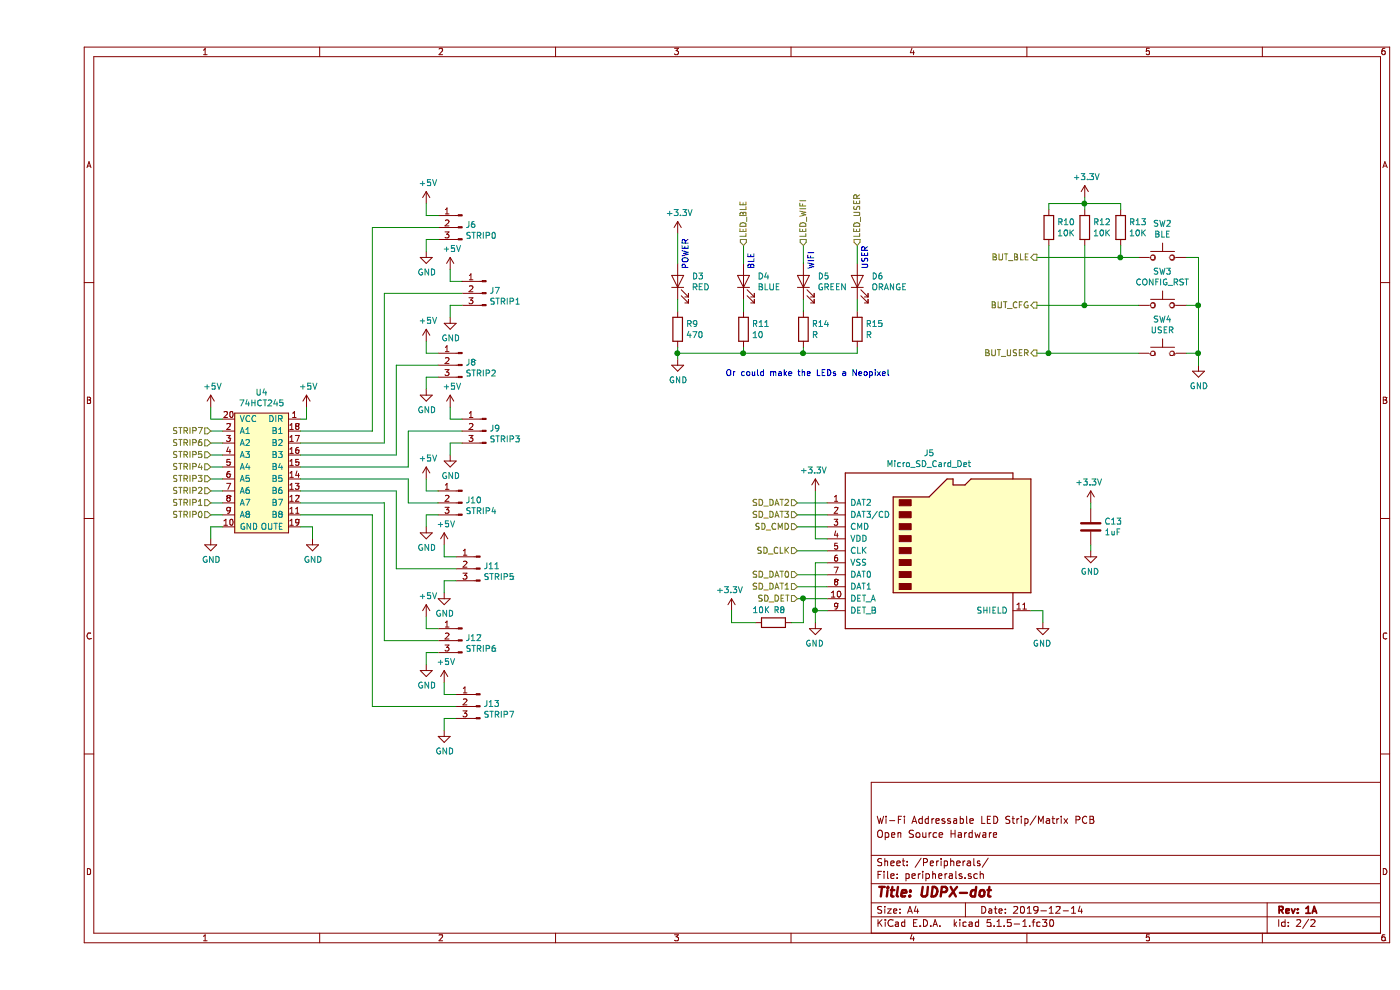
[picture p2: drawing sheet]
EESchema Schematic File Version 4
EELAYER 30 0
EELAYER END
$Descr A4 11693 8268
encoding utf-8
Sheet 2 2
Title "UDPX-dot"
Date "2019-12-14"
Rev "1A"
Comp ""
Comment1 "Open Source Hardware"
Comment2 "Wi-Fi Addressable LED Strip/Matrix PCB"
Comment3 ""
Comment4 ""
$EndDescr
$Comp
L Device:LED D?
U 1 1
P 5350 2350
AR Path="/5E10BB9A" Ref="D?"  Part="1" 
AR Path="/5E0F8861/5E10BB9A" Ref="D3"  Part="1" 
F 0 "D3" V 5389 2232 50  0000 R CNN
F 1 "RED" V 5298 2232 50  0000 R CNN
F 2 "LED_SMD:LED_1206_3216Metric" H 5350 2350 50  0001 C CNN
F 3 "~" H 5350 2350 50  0001 C CNN
	1    5350 2350
	0    -1   -1   0   
$EndComp
$Comp
L Device:LED D?
U 1 1
P 5900 2350
AR Path="/5E10BBA0" Ref="D?"  Part="1" 
AR Path="/5E0F8861/5E10BBA0" Ref="D4"  Part="1" 
F 0 "D4" V 5939 2233 50  0000 R CNN
F 1 "BLUE" V 5848 2233 50  0000 R CNN
F 2 "LED_SMD:LED_1206_3216Metric" H 5900 2350 50  0001 C CNN
F 3 "~" H 5900 2350 50  0001 C CNN
	1    5900 2350
	0    -1   -1   0   
$EndComp
$Comp
L Device:LED D?
U 1 1
P 6400 2350
AR Path="/5E10BBA6" Ref="D?"  Part="1" 
AR Path="/5E0F8861/5E10BBA6" Ref="D5"  Part="1" 
F 0 "D5" V 6439 2232 50  0000 R CNN
F 1 "GREEN" V 6348 2232 50  0000 R CNN
F 2 "LED_SMD:LED_1206_3216Metric" H 6400 2350 50  0001 C CNN
F 3 "~" H 6400 2350 50  0001 C CNN
	1    6400 2350
	0    -1   -1   0   
$EndComp
Text Notes 5450 2250 1    50   ~ 0
POWER
Text Notes 6000 2250 1    50   ~ 0
BLE
Text Notes 6500 2250 1    50   ~ 0
WIFI
$Comp
L Device:LED D?
U 1 1
P 6850 2350
AR Path="/5E10BBAF" Ref="D?"  Part="1" 
AR Path="/5E0F8861/5E10BBAF" Ref="D6"  Part="1" 
F 0 "D6" V 6889 2232 50  0000 R CNN
F 1 "ORANGE" V 6798 2232 50  0000 R CNN
F 2 "LED_SMD:LED_1206_3216Metric" H 6850 2350 50  0001 C CNN
F 3 "~" H 6850 2350 50  0001 C CNN
	1    6850 2350
	0    -1   -1   0   
$EndComp
Text Notes 6950 2250 1    50   ~ 0
USER
$Comp
L Device:R R?
U 1 1
P 6850 2750
AR Path="/5E10BBB6" Ref="R?"  Part="1" 
AR Path="/5E0F8861/5E10BBB6" Ref="R15"  Part="1" 
F 0 "R15" H 6920 2796 50  0000 L CNN
F 1 "R" H 6920 2705 50  0000 L CNN
F 2 "Resistor_SMD:R_0805_2012Metric" V 6780 2750 50  0001 C CNN
F 3 "~" H 6850 2750 50  0001 C CNN
	1    6850 2750
	1    0    0    -1  
$EndComp
$Comp
L Device:R R?
U 1 1
P 6400 2750
AR Path="/5E10BBBC" Ref="R?"  Part="1" 
AR Path="/5E0F8861/5E10BBBC" Ref="R14"  Part="1" 
F 0 "R14" H 6470 2796 50  0000 L CNN
F 1 "R" H 6470 2705 50  0000 L CNN
F 2 "Resistor_SMD:R_0805_2012Metric" V 6330 2750 50  0001 C CNN
F 3 "~" H 6400 2750 50  0001 C CNN
	1    6400 2750
	1    0    0    -1  
$EndComp
$Comp
L Device:R R?
U 1 1
P 5900 2750
AR Path="/5E10BBC2" Ref="R?"  Part="1" 
AR Path="/5E0F8861/5E10BBC2" Ref="R11"  Part="1" 
F 0 "R11" H 5970 2796 50  0000 L CNN
F 1 "10" H 5970 2705 50  0000 L CNN
F 2 "Resistor_SMD:R_0805_2012Metric" V 5830 2750 50  0001 C CNN
F 3 "~" H 5900 2750 50  0001 C CNN
	1    5900 2750
	1    0    0    -1  
$EndComp
$Comp
L Device:R R?
U 1 1
P 5350 2750
AR Path="/5E10BBC8" Ref="R?"  Part="1" 
AR Path="/5E0F8861/5E10BBC8" Ref="R9"  Part="1" 
F 0 "R9" H 5420 2796 50  0000 L CNN
F 1 "470" H 5420 2705 50  0000 L CNN
F 2 "Resistor_SMD:R_0805_2012Metric" V 5280 2750 50  0001 C CNN
F 3 "~" H 5350 2750 50  0001 C CNN
	1    5350 2750
	1    0    0    -1  
$EndComp
Wire Wire Line
	6850 2600 6850 2500
Wire Wire Line
	6400 2600 6400 2500
Wire Wire Line
	5900 2500 5900 2600
Wire Wire Line
	5350 2600 5350 2500
Wire Wire Line
	5350 2900 5350 2950
Wire Wire Line
	5350 2950 5900 2950
Wire Wire Line
	6850 2950 6850 2900
Connection ~ 5350 2950
Wire Wire Line
	5350 2950 5350 3000
Wire Wire Line
	6400 2900 6400 2950
Connection ~ 6400 2950
Wire Wire Line
	6400 2950 6850 2950
Wire Wire Line
	5900 2900 5900 2950
Connection ~ 5900 2950
Wire Wire Line
	5900 2950 6400 2950
$Comp
L power:GND #PWR?
U 1 1
P 5350 3000
AR Path="/5E10BBDD" Ref="#PWR?"  Part="1" 
AR Path="/5E0F8861/5E10BBDD" Ref="#PWR0132"  Part="1" 
F 0 "#PWR0132" H 5350 2750 50  0001 C CNN
F 1 "GND" H 5355 2827 50  0000 C CNN
F 2 "" H 5350 3000 50  0001 C CNN
F 3 "" H 5350 3000 50  0001 C CNN
	1    5350 3000
	1    0    0    -1  
$EndComp
$Comp
L power:+3.3V #PWR?
U 1 1
P 5350 1950
AR Path="/5E10BBE3" Ref="#PWR?"  Part="1" 
AR Path="/5E0F8861/5E10BBE3" Ref="#PWR0133"  Part="1" 
F 0 "#PWR0133" H 5350 1800 50  0001 C CNN
F 1 "+3.3V" H 5365 2123 50  0000 C CNN
F 2 "" H 5350 1950 50  0001 C CNN
F 3 "" H 5350 1950 50  0001 C CNN
	1    5350 1950
	1    0    0    -1  
$EndComp
Wire Wire Line
	5350 1950 5350 2200
Wire Wire Line
	5900 2050 5900 2200
Wire Wire Line
	6400 2050 6400 2200
Wire Wire Line
	6850 2050 6850 2200
$Comp
L Connector:Conn_01x03_Male J?
U 1 1
P 3550 1900
AR Path="/5E112CF6" Ref="J?"  Part="1" 
AR Path="/5E0F8861/5E112CF6" Ref="J6"  Part="1" 
F 0 "J6" H 3522 1924 50  0000 R CNN
F 1 "STRIP0" H 3522 1833 50  0000 R CNN
F 2 "Connector_PinHeader_2.54mm:PinHeader_1x03_P2.54mm_Vertical" H 3550 1900 50  0001 C CNN
F 3 "~" H 3550 1900 50  0001 C CNN
	1    3550 1900
	-1   0    0    -1  
$EndComp
$Comp
L power:+5V #PWR?
U 1 1
P 3250 1700
AR Path="/5E112CFC" Ref="#PWR?"  Part="1" 
AR Path="/5E0F8861/5E112CFC" Ref="#PWR0134"  Part="1" 
F 0 "#PWR0134" H 3250 1550 50  0001 C CNN
F 1 "+5V" H 3265 1873 50  0000 C CNN
F 2 "" H 3250 1700 50  0001 C CNN
F 3 "" H 3250 1700 50  0001 C CNN
	1    3250 1700
	1    0    0    -1  
$EndComp
Wire Wire Line
	3250 1700 3250 1800
Wire Wire Line
	3250 1800 3350 1800
Wire Wire Line
	3350 2000 3250 2000
Wire Wire Line
	3250 2000 3250 2100
$Comp
L power:GND #PWR?
U 1 1
P 3250 2100
AR Path="/5E112D06" Ref="#PWR?"  Part="1" 
AR Path="/5E0F8861/5E112D06" Ref="#PWR0135"  Part="1" 
F 0 "#PWR0135" H 3250 1850 50  0001 C CNN
F 1 "GND" H 3255 1927 50  0000 C CNN
F 2 "" H 3250 2100 50  0001 C CNN
F 3 "" H 3250 2100 50  0001 C CNN
	1    3250 2100
	1    0    0    -1  
$EndComp
$Comp
L Connector:Conn_01x03_Male J?
U 1 1
P 3750 2450
AR Path="/5E112D0E" Ref="J?"  Part="1" 
AR Path="/5E0F8861/5E112D0E" Ref="J7"  Part="1" 
F 0 "J7" H 3722 2474 50  0000 R CNN
F 1 "STRIP1" H 3722 2383 50  0000 R CNN
F 2 "Connector_PinHeader_2.54mm:PinHeader_1x03_P2.54mm_Vertical" H 3750 2450 50  0001 C CNN
F 3 "~" H 3750 2450 50  0001 C CNN
	1    3750 2450
	-1   0    0    -1  
$EndComp
$Comp
L power:+5V #PWR?
U 1 1
P 3450 2250
AR Path="/5E112D14" Ref="#PWR?"  Part="1" 
AR Path="/5E0F8861/5E112D14" Ref="#PWR0136"  Part="1" 
F 0 "#PWR0136" H 3450 2100 50  0001 C CNN
F 1 "+5V" H 3465 2423 50  0000 C CNN
F 2 "" H 3450 2250 50  0001 C CNN
F 3 "" H 3450 2250 50  0001 C CNN
	1    3450 2250
	1    0    0    -1  
$EndComp
Wire Wire Line
	3450 2250 3450 2350
Wire Wire Line
	3450 2350 3550 2350
Wire Wire Line
	3550 2550 3450 2550
Wire Wire Line
	3450 2550 3450 2650
$Comp
L power:GND #PWR?
U 1 1
P 3450 2650
AR Path="/5E112D1E" Ref="#PWR?"  Part="1" 
AR Path="/5E0F8861/5E112D1E" Ref="#PWR0137"  Part="1" 
F 0 "#PWR0137" H 3450 2400 50  0001 C CNN
F 1 "GND" H 3455 2477 50  0000 C CNN
F 2 "" H 3450 2650 50  0001 C CNN
F 3 "" H 3450 2650 50  0001 C CNN
	1    3450 2650
	1    0    0    -1  
$EndComp
$Comp
L Connector:Micro_SD_Card_Det J?
U 1 1
P 7500 4600
AR Path="/5E1220B4" Ref="J?"  Part="1" 
AR Path="/5E0F8861/5E1220B4" Ref="J5"  Part="1" 
F 0 "J5" H 7450 5417 50  0000 C CNN
F 1 "Micro_SD_Card_Det" H 7450 5326 50  0000 C CNN
F 2 "Connector_Card:microSD_HC_Hirose_DM3BT-DSF-PEJS" H 9550 5300 50  0001 C CNN
F 3 "https://www.hirose.com/product/en/download_file/key_name/DM3/category/Catalog/doc_file_id/49662/?file_category_id=4&item_id=195&is_series=1" H 7500 4700 50  0001 C CNN
	1    7500 4600
	1    0    0    -1  
$EndComp
Wire Wire Line
	6600 4500 6500 4500
Wire Wire Line
	6500 4500 6500 4100
$Comp
L power:+3.3V #PWR?
U 1 1
P 6500 4100
AR Path="/5E1220C2" Ref="#PWR?"  Part="1" 
AR Path="/5E0F8861/5E1220C2" Ref="#PWR0140"  Part="1" 
F 0 "#PWR0140" H 6500 3950 50  0001 C CNN
F 1 "+3.3V" H 6515 4273 50  0000 C CNN
F 2 "" H 6500 4100 50  0001 C CNN
F 3 "" H 6500 4100 50  0001 C CNN
	1    6500 4100
	-1   0    0    -1  
$EndComp
Wire Wire Line
	6600 4700 6500 4700
Wire Wire Line
	6500 4700 6500 5100
$Comp
L power:GND #PWR?
U 1 1
P 6500 5200
AR Path="/5E1220CA" Ref="#PWR?"  Part="1" 
AR Path="/5E0F8861/5E1220CA" Ref="#PWR0141"  Part="1" 
F 0 "#PWR0141" H 6500 4950 50  0001 C CNN
F 1 "GND" H 6505 5027 50  0000 C CNN
F 2 "" H 6500 5200 50  0001 C CNN
F 3 "" H 6500 5200 50  0001 C CNN
	1    6500 5200
	-1   0    0    -1  
$EndComp
Wire Wire Line
	6600 5000 6400 5000
Wire Wire Line
	6600 5100 6500 5100
Connection ~ 6500 5100
Wire Wire Line
	6500 5100 6500 5200
Text HLabel 5900 2050 1    50   Input ~ 0
LED_BLE
Text HLabel 6400 2050 1    50   Input ~ 0
LED_WIFI
Text HLabel 6850 2050 1    50   Input ~ 0
LED_USER
Text HLabel 1450 4300 0    50   Input ~ 0
STRIP0
Text HLabel 1450 4200 0    50   Input ~ 0
STRIP1
Text HLabel 1450 4100 0    50   Input ~ 0
STRIP2
Text HLabel 6350 4200 0    50   Input ~ 0
SD_DAT2
Text HLabel 6350 4300 0    50   Input ~ 0
SD_DAT3
Text HLabel 6350 4400 0    50   Input ~ 0
SD_CMD
Text HLabel 6350 4600 0    50   Input ~ 0
SD_CLK
Text HLabel 6350 4800 0    50   Input ~ 0
SD_DAT0
Text HLabel 6350 4900 0    50   Input ~ 0
SD_DAT1
Text HLabel 6350 5000 0    50   Input ~ 0
SD_DET
$Comp
L power:GND #PWR?
U 1 1
P 8400 5200
AR Path="/5E13A012" Ref="#PWR?"  Part="1" 
AR Path="/5E0F8861/5E13A012" Ref="#PWR0142"  Part="1" 
F 0 "#PWR0142" H 8400 4950 50  0001 C CNN
F 1 "GND" H 8405 5027 50  0000 C CNN
F 2 "" H 8400 5200 50  0001 C CNN
F 3 "" H 8400 5200 50  0001 C CNN
	1    8400 5200
	-1   0    0    -1  
$EndComp
Wire Wire Line
	8400 5200 8400 5100
Wire Wire Line
	8400 5100 8300 5100
Wire Wire Line
	6350 4900 6600 4900
Wire Wire Line
	6600 4800 6350 4800
Wire Wire Line
	6600 4600 6350 4600
Wire Wire Line
	6350 4400 6600 4400
Wire Wire Line
	6600 4300 6350 4300
Wire Wire Line
	6350 4200 6600 4200
$Comp
L Device:R R8
U 1 1
P 6150 5200
F 0 "R8" V 6250 5150 50  0000 C CNN
F 1 "10K" V 6250 5300 50  0000 C CNN
F 2 "Resistor_SMD:R_0805_2012Metric" V 6080 5200 50  0001 C CNN
F 3 "~" H 6150 5200 50  0001 C CNN
	1    6150 5200
	0    -1   -1   0   
$EndComp
Wire Wire Line
	6300 5200 6400 5200
Wire Wire Line
	6400 5200 6400 5000
Connection ~ 6400 5000
Wire Wire Line
	6400 5000 6350 5000
Wire Wire Line
	6000 5200 5800 5200
Wire Wire Line
	5800 5200 5800 5100
$Comp
L power:+3.3V #PWR?
U 1 1
P 5800 5100
AR Path="/5E146D48" Ref="#PWR?"  Part="1" 
AR Path="/5E0F8861/5E146D48" Ref="#PWR0143"  Part="1" 
F 0 "#PWR0143" H 5800 4950 50  0001 C CNN
F 1 "+3.3V" H 5815 5273 50  0000 C CNN
F 2 "" H 5800 5100 50  0001 C CNN
F 3 "" H 5800 5100 50  0001 C CNN
	1    5800 5100
	-1   0    0    -1  
$EndComp
$Comp
L Switch:SW_Push SW2
U 1 1
P 9400 2150
F 0 "SW2" H 9400 2435 50  0000 C CNN
F 1 "BLE" H 9400 2344 50  0000 C CNN
F 2 "Button_Switch_SMD:SW_Push_1P1T_NO_CK_KMR2" H 9400 2350 50  0001 C CNN
F 3 "~" H 9400 2350 50  0001 C CNN
	1    9400 2150
	1    0    0    -1  
$EndComp
$Comp
L Switch:SW_Push SW3
U 1 1
P 9400 2550
F 0 "SW3" H 9400 2835 50  0000 C CNN
F 1 "CONFIG_RST" H 9400 2744 50  0000 C CNN
F 2 "Button_Switch_SMD:SW_Push_1P1T_NO_CK_KMR2" H 9400 2750 50  0001 C CNN
F 3 "~" H 9400 2750 50  0001 C CNN
	1    9400 2550
	1    0    0    -1  
$EndComp
Text Notes 5750 3150 0    50   ~ 0
Or could make the LEDs a Neopixel
$Comp
L Switch:SW_Push SW4
U 1 1
P 9400 2950
F 0 "SW4" H 9400 3235 50  0000 C CNN
F 1 "USER" H 9400 3144 50  0000 C CNN
F 2 "Button_Switch_SMD:SW_Push_1P1T_NO_CK_KMR2" H 9400 3150 50  0001 C CNN
F 3 "~" H 9400 3150 50  0001 C CNN
	1    9400 2950
	1    0    0    -1  
$EndComp
Wire Wire Line
	9600 2150 9700 2150
Wire Wire Line
	9700 2150 9700 2550
Wire Wire Line
	9600 2550 9700 2550
Connection ~ 9700 2550
Wire Wire Line
	9700 2550 9700 2950
Wire Wire Line
	9600 2950 9700 2950
Connection ~ 9700 2950
Wire Wire Line
	9700 2950 9700 3050
$Comp
L power:GND #PWR?
U 1 1
P 9700 3050
AR Path="/5E4D88B0" Ref="#PWR?"  Part="1" 
AR Path="/5E0F8861/5E4D88B0" Ref="#PWR0144"  Part="1" 
F 0 "#PWR0144" H 9700 2800 50  0001 C CNN
F 1 "GND" H 9705 2877 50  0000 C CNN
F 2 "" H 9700 3050 50  0001 C CNN
F 3 "" H 9700 3050 50  0001 C CNN
	1    9700 3050
	1    0    0    -1  
$EndComp
Wire Wire Line
	8750 2550 8750 2050
Wire Wire Line
	8750 2550 9200 2550
Wire Wire Line
	8450 2950 8450 2050
Wire Wire Line
	8450 2950 9200 2950
Wire Wire Line
	8750 2550 8350 2550
Connection ~ 8750 2550
Wire Wire Line
	8350 2950 8450 2950
Connection ~ 8450 2950
Text HLabel 8350 2150 0    50   Output ~ 0
BUT_BLE
Text HLabel 8350 2550 0    50   Output ~ 0
BUT_CFG
Text HLabel 8350 2950 0    50   Output ~ 0
BUT_USER
$Comp
L power:+3.3V #PWR?
U 1 1
P 8750 1650
AR Path="/5E4EEAD2" Ref="#PWR?"  Part="1" 
AR Path="/5E0F8861/5E4EEAD2" Ref="#PWR0145"  Part="1" 
F 0 "#PWR0145" H 8750 1500 50  0001 C CNN
F 1 "+3.3V" H 8765 1823 50  0000 C CNN
F 2 "" H 8750 1650 50  0001 C CNN
F 3 "" H 8750 1650 50  0001 C CNN
	1    8750 1650
	1    0    0    -1  
$EndComp
Wire Wire Line
	8750 1650 8750 1700
Connection ~ 8750 1700
Wire Wire Line
	8750 1700 8750 1750
Wire Wire Line
	8750 1700 8450 1700
Wire Wire Line
	8450 1700 8450 1750
Connection ~ 9050 2150
Wire Wire Line
	9050 2150 8350 2150
Wire Wire Line
	9050 2150 9200 2150
Wire Wire Line
	9050 1700 8750 1700
Wire Wire Line
	9050 2150 9050 2050
Wire Wire Line
	9050 1750 9050 1700
$Comp
L Device:R R?
U 1 1
P 9050 1900
AR Path="/5E4D9E0D" Ref="R?"  Part="1" 
AR Path="/5E0F8861/5E4D9E0D" Ref="R13"  Part="1" 
F 0 "R13" H 9120 1946 50  0000 L CNN
F 1 "10K" H 9120 1855 50  0000 L CNN
F 2 "Resistor_SMD:R_0805_2012Metric" V 8980 1900 50  0001 C CNN
F 3 "~" H 9050 1900 50  0001 C CNN
	1    9050 1900
	1    0    0    -1  
$EndComp
$Comp
L Device:R R?
U 1 1
P 8750 1900
AR Path="/5E4DAD06" Ref="R?"  Part="1" 
AR Path="/5E0F8861/5E4DAD06" Ref="R12"  Part="1" 
F 0 "R12" H 8820 1946 50  0000 L CNN
F 1 "10K" H 8820 1855 50  0000 L CNN
F 2 "Resistor_SMD:R_0805_2012Metric" V 8680 1900 50  0001 C CNN
F 3 "~" H 8750 1900 50  0001 C CNN
	1    8750 1900
	1    0    0    -1  
$EndComp
$Comp
L Device:R R?
U 1 1
P 8450 1900
AR Path="/5E4DAFC4" Ref="R?"  Part="1" 
AR Path="/5E0F8861/5E4DAFC4" Ref="R10"  Part="1" 
F 0 "R10" H 8520 1946 50  0000 L CNN
F 1 "10K" H 8520 1855 50  0000 L CNN
F 2 "Resistor_SMD:R_0805_2012Metric" V 8380 1900 50  0001 C CNN
F 3 "~" H 8450 1900 50  0001 C CNN
	1    8450 1900
	1    0    0    -1  
$EndComp
$Comp
L Connector:Conn_01x03_Male J?
U 1 1
P 3750 3600
AR Path="/5E739640" Ref="J?"  Part="1" 
AR Path="/5E0F8861/5E739640" Ref="J9"  Part="1" 
F 0 "J9" H 3722 3624 50  0000 R CNN
F 1 "STRIP3" H 3722 3533 50  0000 R CNN
F 2 "Connector_PinHeader_2.54mm:PinHeader_1x03_P2.54mm_Vertical" H 3750 3600 50  0001 C CNN
F 3 "~" H 3750 3600 50  0001 C CNN
	1    3750 3600
	-1   0    0    -1  
$EndComp
$Comp
L power:+5V #PWR?
U 1 1
P 3450 3400
AR Path="/5E739646" Ref="#PWR?"  Part="1" 
AR Path="/5E0F8861/5E739646" Ref="#PWR0146"  Part="1" 
F 0 "#PWR0146" H 3450 3250 50  0001 C CNN
F 1 "+5V" H 3465 3573 50  0000 C CNN
F 2 "" H 3450 3400 50  0001 C CNN
F 3 "" H 3450 3400 50  0001 C CNN
	1    3450 3400
	1    0    0    -1  
$EndComp
Wire Wire Line
	3450 3400 3450 3500
Wire Wire Line
	3450 3500 3550 3500
Wire Wire Line
	3550 3700 3450 3700
Wire Wire Line
	3450 3700 3450 3800
$Comp
L power:GND #PWR?
U 1 1
P 3450 3800
AR Path="/5E739650" Ref="#PWR?"  Part="1" 
AR Path="/5E0F8861/5E739650" Ref="#PWR0147"  Part="1" 
F 0 "#PWR0147" H 3450 3550 50  0001 C CNN
F 1 "GND" H 3455 3627 50  0000 C CNN
F 2 "" H 3450 3800 50  0001 C CNN
F 3 "" H 3450 3800 50  0001 C CNN
	1    3450 3800
	1    0    0    -1  
$EndComp
Text HLabel 1450 4000 0    50   Input ~ 0
STRIP3
Wire Wire Line
	1550 4300 1450 4300
Wire Wire Line
	1450 4200 1550 4200
Wire Wire Line
	1450 4100 1550 4100
Wire Wire Line
	1550 4000 1450 4000
$Comp
L Connector:Conn_01x03_Male J?
U 1 1
P 3550 4200
AR Path="/5E14211B" Ref="J?"  Part="1" 
AR Path="/5E0F8861/5E14211B" Ref="J10"  Part="1" 
F 0 "J10" H 3522 4224 50  0000 R CNN
F 1 "STRIP4" H 3522 4133 50  0000 R CNN
F 2 "Connector_PinHeader_2.54mm:PinHeader_1x03_P2.54mm_Vertical" H 3550 4200 50  0001 C CNN
F 3 "~" H 3550 4200 50  0001 C CNN
	1    3550 4200
	-1   0    0    -1  
$EndComp
$Comp
L power:+5V #PWR?
U 1 1
P 3250 4000
AR Path="/5E142121" Ref="#PWR?"  Part="1" 
AR Path="/5E0F8861/5E142121" Ref="#PWR0151"  Part="1" 
F 0 "#PWR0151" H 3250 3850 50  0001 C CNN
F 1 "+5V" H 3265 4173 50  0000 C CNN
F 2 "" H 3250 4000 50  0001 C CNN
F 3 "" H 3250 4000 50  0001 C CNN
	1    3250 4000
	1    0    0    -1  
$EndComp
Wire Wire Line
	3250 4000 3250 4100
Wire Wire Line
	3250 4100 3350 4100
Wire Wire Line
	3350 4300 3250 4300
Wire Wire Line
	3250 4300 3250 4400
$Comp
L Connector:Conn_01x03_Male J?
U 1 1
P 3700 4750
AR Path="/5E142131" Ref="J?"  Part="1" 
AR Path="/5E0F8861/5E142131" Ref="J11"  Part="1" 
F 0 "J11" H 3672 4774 50  0000 R CNN
F 1 "STRIP5" H 3672 4683 50  0000 R CNN
F 2 "Connector_PinHeader_2.54mm:PinHeader_1x03_P2.54mm_Vertical" H 3700 4750 50  0001 C CNN
F 3 "~" H 3700 4750 50  0001 C CNN
	1    3700 4750
	-1   0    0    -1  
$EndComp
$Comp
L power:+5V #PWR?
U 1 1
P 3400 4550
AR Path="/5E142137" Ref="#PWR?"  Part="1" 
AR Path="/5E0F8861/5E142137" Ref="#PWR0153"  Part="1" 
F 0 "#PWR0153" H 3400 4400 50  0001 C CNN
F 1 "+5V" H 3415 4723 50  0000 C CNN
F 2 "" H 3400 4550 50  0001 C CNN
F 3 "" H 3400 4550 50  0001 C CNN
	1    3400 4550
	1    0    0    -1  
$EndComp
Wire Wire Line
	3400 4550 3400 4650
Wire Wire Line
	3400 4650 3500 4650
Wire Wire Line
	3500 4850 3400 4850
Wire Wire Line
	3400 4850 3400 4950
$Comp
L power:GND #PWR?
U 1 1
P 3400 4950
AR Path="/5E142141" Ref="#PWR?"  Part="1" 
AR Path="/5E0F8861/5E142141" Ref="#PWR0154"  Part="1" 
F 0 "#PWR0154" H 3400 4700 50  0001 C CNN
F 1 "GND" H 3405 4777 50  0000 C CNN
F 2 "" H 3400 4950 50  0001 C CNN
F 3 "" H 3400 4950 50  0001 C CNN
	1    3400 4950
	1    0    0    -1  
$EndComp
Text HLabel 1450 3900 0    50   Input ~ 0
STRIP4
Text HLabel 1450 3800 0    50   Input ~ 0
STRIP5
Text HLabel 1450 3700 0    50   Input ~ 0
STRIP6
Text HLabel 1450 3600 0    50   Input ~ 0
STRIP7
Wire Wire Line
	1550 3900 1450 3900
Wire Wire Line
	1450 3800 1550 3800
Wire Wire Line
	1450 3700 1550 3700
Wire Wire Line
	1550 3600 1450 3600
$Comp
L Device:C C?
U 1 1
P 8800 4400
AR Path="/5E48D096" Ref="C?"  Part="1" 
AR Path="/5E0F8861/5E48D096" Ref="C13"  Part="1" 
F 0 "C13" H 8915 4446 50  0000 L CNN
F 1 "1uF" H 8915 4355 50  0000 L CNN
F 2 "Capacitor_SMD:C_0805_2012Metric" H 8838 4250 50  0001 C CNN
F 3 "~" H 8800 4400 50  0001 C CNN
	1    8800 4400
	1    0    0    -1  
$EndComp
$Comp
L power:GND #PWR?
U 1 1
P 8800 4600
AR Path="/5E492310" Ref="#PWR?"  Part="1" 
AR Path="/5E0F8861/5E492310" Ref="#PWR0130"  Part="1" 
F 0 "#PWR0130" H 8800 4350 50  0001 C CNN
F 1 "GND" H 8805 4427 50  0000 C CNN
F 2 "" H 8800 4600 50  0001 C CNN
F 3 "" H 8800 4600 50  0001 C CNN
	1    8800 4600
	-1   0    0    -1  
$EndComp
Wire Wire Line
	8800 4600 8800 4550
Wire Wire Line
	8800 4250 8800 4200
$Comp
L power:+3.3V #PWR?
U 1 1
P 8800 4200
AR Path="/5E49D52B" Ref="#PWR?"  Part="1" 
AR Path="/5E0F8861/5E49D52B" Ref="#PWR0131"  Part="1" 
F 0 "#PWR0131" H 8800 4050 50  0001 C CNN
F 1 "+3.3V" H 8815 4373 50  0000 C CNN
F 2 "" H 8800 4200 50  0001 C CNN
F 3 "" H 8800 4200 50  0001 C CNN
	1    8800 4200
	-1   0    0    -1  
$EndComp
$Comp
L dot:74HCT245 U4
U 1 1
P 1800 4350
F 0 "U4" H 1875 5425 50  0000 C CNN
F 1 "74HCT245" H 1875 5334 50  0000 C CNN
F 2 "Package_SO:TSSOP-20_4.4x6.5mm_P0.65mm" H 1800 4350 50  0001 C CNN
F 3 "" H 1800 4350 50  0001 C CNN
	1    1800 4350
	1    0    0    -1  
$EndComp
$Comp
L power:GND #PWR?
U 1 1
P 3250 3250
AR Path="/5E112D36" Ref="#PWR?"  Part="1" 
AR Path="/5E0F8861/5E112D36" Ref="#PWR0139"  Part="1" 
F 0 "#PWR0139" H 3250 3000 50  0001 C CNN
F 1 "GND" H 3255 3077 50  0000 C CNN
F 2 "" H 3250 3250 50  0001 C CNN
F 3 "" H 3250 3250 50  0001 C CNN
	1    3250 3250
	1    0    0    -1  
$EndComp
Wire Wire Line
	3250 3150 3250 3250
Wire Wire Line
	3350 3150 3250 3150
Wire Wire Line
	3250 2950 3350 2950
Wire Wire Line
	3250 2850 3250 2950
$Comp
L power:+5V #PWR?
U 1 1
P 3250 2850
AR Path="/5E112D2C" Ref="#PWR?"  Part="1" 
AR Path="/5E0F8861/5E112D2C" Ref="#PWR0138"  Part="1" 
F 0 "#PWR0138" H 3250 2700 50  0001 C CNN
F 1 "+5V" H 3265 3023 50  0000 C CNN
F 2 "" H 3250 2850 50  0001 C CNN
F 3 "" H 3250 2850 50  0001 C CNN
	1    3250 2850
	1    0    0    -1  
$EndComp
$Comp
L Connector:Conn_01x03_Male J?
U 1 1
P 3550 3050
AR Path="/5E112D26" Ref="J?"  Part="1" 
AR Path="/5E0F8861/5E112D26" Ref="J8"  Part="1" 
F 0 "J8" H 3522 3074 50  0000 R CNN
F 1 "STRIP2" H 3522 2983 50  0000 R CNN
F 2 "Connector_PinHeader_2.54mm:PinHeader_1x03_P2.54mm_Vertical" H 3550 3050 50  0001 C CNN
F 3 "~" H 3550 3050 50  0001 C CNN
	1    3550 3050
	-1   0    0    -1  
$EndComp
$Comp
L power:GND #PWR?
U 1 1
P 3400 6100
AR Path="/5E142170" Ref="#PWR?"  Part="1" 
AR Path="/5E0F8861/5E142170" Ref="#PWR0158"  Part="1" 
F 0 "#PWR0158" H 3400 5850 50  0001 C CNN
F 1 "GND" H 3405 5927 50  0000 C CNN
F 2 "" H 3400 6100 50  0001 C CNN
F 3 "" H 3400 6100 50  0001 C CNN
	1    3400 6100
	1    0    0    -1  
$EndComp
Wire Wire Line
	3400 6000 3400 6100
Wire Wire Line
	3500 6000 3400 6000
Wire Wire Line
	3400 5800 3500 5800
Wire Wire Line
	3400 5700 3400 5800
$Comp
L power:+5V #PWR?
U 1 1
P 3400 5700
AR Path="/5E142166" Ref="#PWR?"  Part="1" 
AR Path="/5E0F8861/5E142166" Ref="#PWR0157"  Part="1" 
F 0 "#PWR0157" H 3400 5550 50  0001 C CNN
F 1 "+5V" H 3415 5873 50  0000 C CNN
F 2 "" H 3400 5700 50  0001 C CNN
F 3 "" H 3400 5700 50  0001 C CNN
	1    3400 5700
	1    0    0    -1  
$EndComp
$Comp
L Connector:Conn_01x03_Male J?
U 1 1
P 3700 5900
AR Path="/5E142160" Ref="J?"  Part="1" 
AR Path="/5E0F8861/5E142160" Ref="J13"  Part="1" 
F 0 "J13" H 3672 5924 50  0000 R CNN
F 1 "STRIP7" H 3672 5833 50  0000 R CNN
F 2 "Connector_PinHeader_2.54mm:PinHeader_1x03_P2.54mm_Vertical" H 3700 5900 50  0001 C CNN
F 3 "~" H 3700 5900 50  0001 C CNN
	1    3700 5900
	-1   0    0    -1  
$EndComp
$Comp
L power:GND #PWR?
U 1 1
P 3250 5550
AR Path="/5E142157" Ref="#PWR?"  Part="1" 
AR Path="/5E0F8861/5E142157" Ref="#PWR0156"  Part="1" 
F 0 "#PWR0156" H 3250 5300 50  0001 C CNN
F 1 "GND" H 3255 5377 50  0000 C CNN
F 2 "" H 3250 5550 50  0001 C CNN
F 3 "" H 3250 5550 50  0001 C CNN
	1    3250 5550
	1    0    0    -1  
$EndComp
Wire Wire Line
	3250 5450 3250 5550
Wire Wire Line
	3350 5450 3250 5450
Wire Wire Line
	3250 5250 3350 5250
Wire Wire Line
	3250 5150 3250 5250
$Comp
L power:+5V #PWR?
U 1 1
P 3250 5150
AR Path="/5E14214D" Ref="#PWR?"  Part="1" 
AR Path="/5E0F8861/5E14214D" Ref="#PWR0155"  Part="1" 
F 0 "#PWR0155" H 3250 5000 50  0001 C CNN
F 1 "+5V" H 3265 5323 50  0000 C CNN
F 2 "" H 3250 5150 50  0001 C CNN
F 3 "" H 3250 5150 50  0001 C CNN
	1    3250 5150
	1    0    0    -1  
$EndComp
$Comp
L Connector:Conn_01x03_Male J?
U 1 1
P 3550 5350
AR Path="/5E142147" Ref="J?"  Part="1" 
AR Path="/5E0F8861/5E142147" Ref="J12"  Part="1" 
F 0 "J12" H 3522 5374 50  0000 R CNN
F 1 "STRIP6" H 3522 5283 50  0000 R CNN
F 2 "Connector_PinHeader_2.54mm:PinHeader_1x03_P2.54mm_Vertical" H 3550 5350 50  0001 C CNN
F 3 "~" H 3550 5350 50  0001 C CNN
	1    3550 5350
	-1   0    0    -1  
$EndComp
Wire Wire Line
	2200 3900 3100 3900
Wire Wire Line
	3100 3900 3100 3600
Wire Wire Line
	3100 3600 3550 3600
Wire Wire Line
	3350 4200 3100 4200
Wire Wire Line
	3100 4200 3100 4000
Wire Wire Line
	3100 4000 2200 4000
Wire Wire Line
	3500 4750 3000 4750
Wire Wire Line
	3000 4750 3000 4100
Wire Wire Line
	3000 4100 2200 4100
Wire Wire Line
	3350 5350 2900 5350
Wire Wire Line
	2900 5350 2900 4200
Wire Wire Line
	2900 4200 2200 4200
Wire Wire Line
	3500 5900 2800 5900
Wire Wire Line
	2800 5900 2800 4300
Wire Wire Line
	2800 4300 2200 4300
Wire Wire Line
	3350 3050 3000 3050
Wire Wire Line
	3000 3050 3000 3800
Wire Wire Line
	3000 3800 2200 3800
Wire Wire Line
	2200 3700 2900 3700
Wire Wire Line
	2900 3700 2900 2450
Wire Wire Line
	2900 2450 3550 2450
Wire Wire Line
	2200 3600 2800 3600
Wire Wire Line
	2800 1900 3350 1900
Wire Wire Line
	2800 1900 2800 3600
$Comp
L power:GND #PWR?
U 1 1
P 3250 4400
AR Path="/5E14212B" Ref="#PWR?"  Part="1" 
AR Path="/5E0F8861/5E14212B" Ref="#PWR0152"  Part="1" 
F 0 "#PWR0152" H 3250 4150 50  0001 C CNN
F 1 "GND" H 3255 4227 50  0000 C CNN
F 2 "" H 3250 4400 50  0001 C CNN
F 3 "" H 3250 4400 50  0001 C CNN
	1    3250 4400
	1    0    0    -1  
$EndComp
Wire Wire Line
	1450 4500 1450 4400
Wire Wire Line
	1450 4400 1550 4400
$Comp
L power:+5V #PWR?
U 1 1
P 1450 3400
AR Path="/5E389702" Ref="#PWR?"  Part="1" 
AR Path="/5E0F8861/5E389702" Ref="#PWR?"  Part="1" 
F 0 "#PWR?" H 1450 3250 50  0001 C CNN
F 1 "+5V" H 1465 3573 50  0000 C CNN
F 2 "" H 1450 3400 50  0001 C CNN
F 3 "" H 1450 3400 50  0001 C CNN
	1    1450 3400
	1    0    0    -1  
$EndComp
Wire Wire Line
	1450 3400 1450 3500
Wire Wire Line
	1450 3500 1550 3500
Wire Wire Line
	2200 4400 2300 4400
Wire Wire Line
	2300 4400 2300 4500
$Comp
L power:GND #PWR?
U 1 1
P 1450 4500
AR Path="/5E38226E" Ref="#PWR?"  Part="1" 
AR Path="/5E0F8861/5E38226E" Ref="#PWR?"  Part="1" 
F 0 "#PWR?" H 1450 4250 50  0001 C CNN
F 1 "GND" H 1455 4327 50  0000 C CNN
F 2 "" H 1450 4500 50  0001 C CNN
F 3 "" H 1450 4500 50  0001 C CNN
	1    1450 4500
	1    0    0    -1  
$EndComp
$Comp
L power:GND #PWR?
U 1 1
P 2300 4500
AR Path="/5E39B2AE" Ref="#PWR?"  Part="1" 
AR Path="/5E0F8861/5E39B2AE" Ref="#PWR?"  Part="1" 
F 0 "#PWR?" H 2300 4250 50  0001 C CNN
F 1 "GND" H 2305 4327 50  0000 C CNN
F 2 "" H 2300 4500 50  0001 C CNN
F 3 "" H 2300 4500 50  0001 C CNN
	1    2300 4500
	1    0    0    -1  
$EndComp
$Comp
L power:+5V #PWR?
U 1 1
P 2250 3400
AR Path="/5E39B87A" Ref="#PWR?"  Part="1" 
AR Path="/5E0F8861/5E39B87A" Ref="#PWR?"  Part="1" 
F 0 "#PWR?" H 2250 3250 50  0001 C CNN
F 1 "+5V" H 2265 3573 50  0000 C CNN
F 2 "" H 2250 3400 50  0001 C CNN
F 3 "" H 2250 3400 50  0001 C CNN
	1    2250 3400
	1    0    0    -1  
$EndComp
Wire Wire Line
	2250 3400 2250 3500
Wire Wire Line
	2250 3500 2200 3500
$EndSCHEMATC
